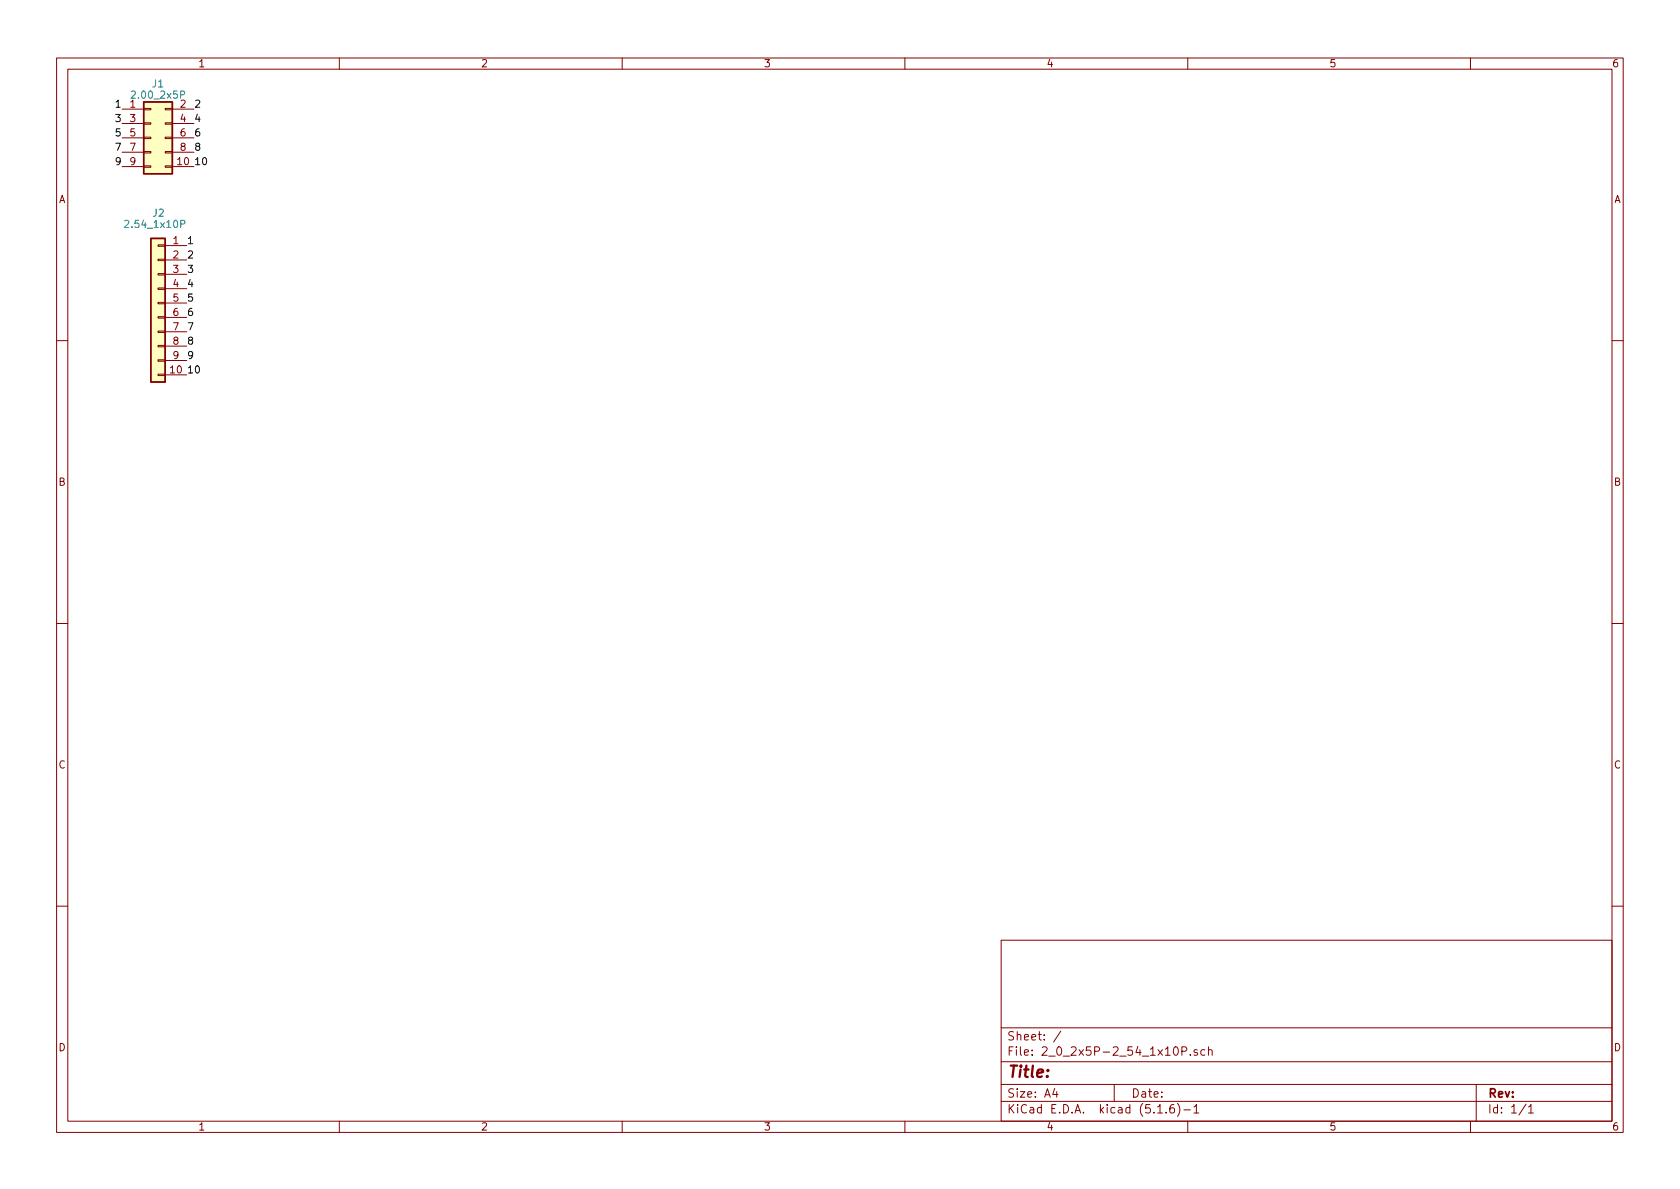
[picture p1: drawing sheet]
<svg xmlns="http://www.w3.org/2000/svg" width="297mm" height="210mm" viewBox="0 0 297 210" stroke-linecap="round" stroke-linejoin="round" font-family="sans-serif">
<g fill="none" stroke="#840000" stroke-width=".18">
<path d="M10 10.3h277v189.9h-277zM12 12.2h273v186.1h-273zM21.6 19.3h3.8M25.4 19.2h1.3v.2h-1.3zM29.2 19.2h1.3v.2h-1.3zM30.5 19.3h3.8M60 10.3v1.9M110 10.3v1.9M160 10.3v1.9M210 10.3v1.9M260 10.3v1.9M21.6 29.5h3.8"/>
<path d="M21.6 21.8h3.8M21.6 24.4h3.8M21.6 26.9h3.8M25.4 29.3h1.3v.3h-1.3zM25.4 26.8h1.3v.2h-1.3zM25.4 21.7h1.3v.3h-1.3zM25.4 24.3h1.3v.2h-1.3zM29.2 29.3h1.3v.3h-1.3zM29.2 26.8h1.3v.2h-1.3zM29.2 21.7h1.3v.3h-1.3zM29.2 24.3h1.3v.2h-1.3zM30.5 29.5h3.8"/>
<path d="M30.5 21.8h3.8M30.5 24.4h3.8M30.5 26.9h3.8M27.9 58.5h1.3v.3h-1.3zM27.9 56h1.3v.3h-1.3zM27.9 50.9h1.3v.3h-1.3zM27.9 48.4h1.3v.2h-1.3zM27.9 45.8h1.3v.3h-1.3zM27.9 43.3h1.3v.3h-1.3zM27.9 53.5h1.3v.2h-1.3zM29.2 43.4h3.8M29.2 46h3.8"/>
<path d="M29.2 48.5h3.8M29.2 51h3.8M29.2 53.6h3.8M29.2 56.1h3.8M29.2 58.7h3.8M10 60.2h2M27.9 61.1h1.3v.2h-1.3zM27.9 63.6h1.3v.3h-1.3zM27.9 66.2h1.3v.2h-1.3zM29.2 66.3h3.8M29.2 61.2h3.8M29.2 63.7h3.8"/>
<path d="M285 60.2h2M10 110.3h2M285 110.3h2M10 160.2h2M177 166.3h108v32h-108zM285 160.2h2M60 198.3v1.9M110 198.3v1.9M160 198.3v1.9M177 194.8h108M177 191.8h108M177 187.8h108"/>
<path d="M177 181.8h108M186.5 192.5l-.4 1h1M186.8 193v1M187.6 182.3l-1.3 2M197 191.8v3M204.7 196.8h.8M206.2 196.7v.1M207.5 195.3a.59 .59 0 0 0-.7 .7v.5l.2 .2 .4 .1 .2-.1 .1-.5-.2-.2-.4-.1-.3 .3M208.2 195.1a1.71 1.71 0 0 1 0 2.3M209 185.9l.7-.1 .1-.2v-.3l-.3-.2h-.5v1.5M209.3 196.3h1.2M210 198.3v1.9"/>
<path d="M210.5 186.5v.1M211.1 195.8l.4-.5v1.5M211.1 196.8h.9M211.7 185.7a.37 .37 0 0 0-.6 .1l.1 .2 .5 .2 .1 .1-.3 .3-.4-.1M213 185.7l-.4-.1-.3 .3 .1 .6 .2 .1 .4-.1M213.7 185.7a.37 .37 0 0 1 .6 .1v.8M213.7 185.1v1.5M260 198.3v1.9M261 191.8v6.5M269.8 195.2l-1.2 2M270.3 195.8l.4-.5v1.5M270.3 196.8h.8"/>
</g>
<g fill="#ffffc2" stroke="#ffffc2" stroke-width=".18">
<path d="M26.7 42.2h2.5v25.4h-2.5z"/>
<path d="M25.4 18h5.1v12.7h-5.1z"/>
</g>
<path d="M25.4 18h5.1v12.7h-5.1zM26.7 42.2h2.5v25.4h-2.5z" fill="none" stroke="#840000" stroke-width=".25"/>
<path d="M22 39.1l.5-.1 .3 .3-.8 .9h.8M32 39.6l.6-.1v-.4l-.1-.1h-.5v1.2" fill="none" stroke="#008484" stroke-width=".18"/>
<text font-size="2.8" fill="#840000" x="178" y="190.5">Title:</text>
<g font-size="2.1" fill="#840000">
<text x="178" y="184">Sheet: /</text>
<text x="178" y="186.7">File: 2_0_2x5P-2_54_1x10P.sch</text>
<text x="178" y="196.9">KiCad E.D.A. kicad (5.1.6)-1</text>
<text x="178" y="194.1">Size: A4</text>
<text x="200" y="194.1">Date:</text>
<text x="263" y="194.1">Rev:</text>
<text x="263" y="196.9">Id: 1/1</text>
</g>
<g font-size="1.8" fill="#840000">
<text x="35" y="11.9">1</text>
<text x="85" y="11.9">2</text>
<text x="135" y="11.9">3</text>
<text x="185" y="11.9">4</text>
<text x="235" y="11.9">5</text>
<text x="285" y="11.9">6</text>
<text x="23" y="19">1</text>
<text x="23" y="21.6">3</text>
<text x="31.9" y="19">2</text>
<text x="31.9" y="21.6">4</text>
<text x="23" y="24.1">5</text>
<text x="23" y="26.7">7</text>
<text x="23" y="29.2">9</text>
<text x="31.4" y="29.2">10</text>
<text x="31.9" y="24.1">6</text>
<text x="31.9" y="26.7">8</text>
<text x="10.4" y="35.9">A</text>
<text x="285.4" y="35.9">A</text>
<text x="30.6" y="43.2">1</text>
<text x="30.6" y="45.7">2</text>
<text x="30.6" y="48.3">3</text>
<text x="30.6" y="50.8">4</text>
<text x="30.6" y="53.3">5</text>
<text x="30.6" y="55.9">6</text>
<text x="30.6" y="58.4">7</text>
<text x="30.6" y="61">8</text>
<text x="30.6" y="63.5">9</text>
<text x="30.1" y="66">10</text>
<text x="10.4" y="85.9">B</text>
<text x="285.4" y="85.9">B</text>
<text x="10.4" y="135.9">C</text>
<text x="285.4" y="135.9">C</text>
<text x="10.4" y="185.9">D</text>
<text x="285.4" y="185.9">D</text>
<text x="35" y="199.9">1</text>
<text x="85" y="199.9">2</text>
<text x="135" y="199.9">3</text>
<text x="185" y="199.9">4</text>
<text x="235" y="199.9">5</text>
<text x="285" y="199.9">6</text>
</g>
<g font-size="1.8" fill="#008484">
<text x="23.7" y="17.4">2.00_2x5P</text>
<text x="27" y="15.5">J1</text>
<text x="22.6" y="40.3">2.54_1x10P</text>
<text x="27.1" y="38.3">J2</text>
</g>
<g font-size="1.8">
<text x="20.6" y="21.6">3</text>
<text x="20.6" y="19">1</text>
<text x="34.3" y="21.6">4</text>
<text x="34.3" y="19">2</text>
<text x="20.6" y="29.2">9</text>
<text x="20.6" y="26.7">7</text>
<text x="20.6" y="24.1">5</text>
<text x="34.3" y="29.2">10</text>
<text x="34.3" y="26.7">8</text>
<text x="34.3" y="24.1">6</text>
<text x="33" y="45.7">2</text>
<text x="33" y="43.2">1</text>
<text x="33" y="50.8">4</text>
<text x="33" y="53.3">5</text>
<text x="33" y="48.3">3</text>
<text x="33" y="58.4">7</text>
<text x="33" y="55.9">6</text>
<text x="33" y="63.5">9</text>
<text x="33" y="61">8</text>
<text x="33" y="66">10</text>
</g>
</svg>
